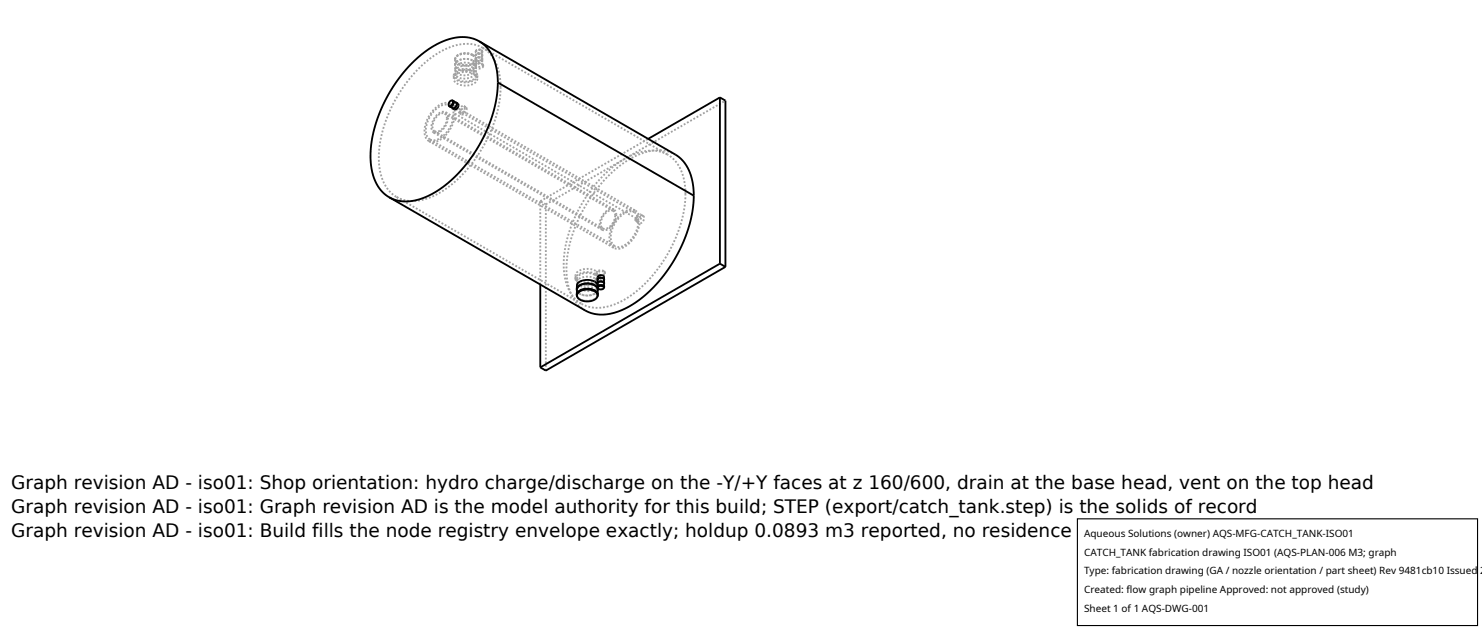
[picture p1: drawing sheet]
<svg xmlns="http://www.w3.org/2000/svg" width="212mm" height="90mm" viewBox="0 0 212 90" stroke-linecap="round" stroke-linejoin="round" font-family="sans-serif">
<g fill="none" stroke="#a0a0a0" stroke-width=".26" stroke-dasharray=".3 .3" stroke-linecap="butt">
<path d="M61.4 19.9l-.4-.4-.2-.8 .2-1 .4-1 .6-.9 .8-.6 .7-.3 .7 .2M61.4 19.9l26.4 15.3M62 18.9l-.3-.2-.1-.5 .1-.6 .2-.6 .4-.5 .5-.4 .4-.1h.4M62 18.9l24 13.9M62.1 18.7l-.3-.2v-.4l.3-1 .7-.8 .4-.1h.3M62.1 18.7l24 13.9M63.5 16.2l.3 .3v.4M63.5 16.2l24.1 13.9M63.6 16l.3 .3 .1 .5M63.6 16l24.1 13.9M63.8 16.9l-.2 .8-.4 .7-.6 .4-.5-.1M64 16.8l-.2 .9-.5 .8-.7 .5-.6-.1"/>
<path d="M64.2 15.1l.4 .5 .2 .7M64.2 15.1l26.4 15.2M64.3 14.8l.5 .6 .2 .8M64.3 14.8l26.4 15.3M64.6 14.4l-.4 .3-.1 .4M64.7 14.4h-.2l-.3 .3-.1 .3 .1 .2M64.8 16.3l-.1 .7-.3 .8-.3 .7-.6 .7-.5 .5-.6 .3h-.5l-.5-.1M64.8 10.8l.3-.5 .7-.4 1-.1 .9 .3M64.8 11.2l.3-.5 .8-.4h.9l.9 .3M64.8 10.8v.4M65 16.2l26 15M65 16.2l-.1 .8-.3 .8-.4 .8-.5 .7-.6 .5-.7 .4-.6 .1-.5-.2"/>
<path d="M65 9.3l.2-.5 .7-.3 .9-.1 .8 .3M65 8.5l.2-.5 .7-.3h.9l.8 .2M65 10.4l.1 .3 .3 .3 1 .2 1.1-.3 .3-.3 .2-.3M65 9.9l.1 .4 .3 .2 1 .3 1-.3 .4-.4 .2-.3M65 9.9v-.6M65 8.5l.3-.5 .6-.3h.9l.7 .2M65 8.4l.3-.5 .6-.3h.9l.7 .2M65 8.4v.1M65 9.3l.3-.5 .6-.3 .9-.1 .7 .3M65 10.8l.3-.5 .6-.3h.9l.7 .2M65 9.3v-.8M65 10.8v-.4"/>
<path d="M65.1 14.6l-.4 .3-.1 .5M65.2 14.7h-.3l-.2 .2-.1 .3 .1 .2M65.4 14.8h-.2l-.3 .3-.1 .3 .2 .2M65.7 16.2l-.2-.3 .2-.4 .3-.3 .3-.1M65.7 16.2l.2 .1M65.9 16.3h.2l.3-.1 .3-.6M66.3 15.1l.1 .3M66.3 15.1l.2 .2M66.4 15.4l-.3 .6-.2 .2h-.2M66.5 15.3h-.3l-.3 .4-.1 .4 .1 .2M66.7 15.6l-.2-.3M67.5 8.7l.4 .3 .1 .3"/>
<path d="M67.5 7.9l.3 .3 .2 .3M67.5 7.8l.3 .3 .2 .3M67.5 10.2l.4 .3 .1 .3M67.5 9.2l-.7-.2h-.9l-.6 .4-.3 .5M67.5 9.6l-.8-.2-.8 .1-.7 .3-.2 .6M67.6 8.7l.3 .3 .1 .3M67.6 7.9l.3 .3 .1 .3M67.7 10.1l.3 .3 .2 .4M67.7 10.6l.3 .3 .2 .3M67.8 9.2l.1-.2h.3l.6 .1M67.8 9.4l.1-.2 .3-.1 .6 .1M67.8 9.2v.2"/>
<path d="M67.9 8.5l.3-.3 .6 .1M67.9 7.9l.3-.2h.6M67.9 7.4l.1-.2 .2-.1 .6 .1M68 9.3l-.2 .3-.3 .3-1 .2-1-.2-.3-.3-.2-.3M68 10.8l-.2 .3-.3 .3-1 .2-1-.2-.3-.3-.2-.3M68 9.3v-.8M68 10.8v-.5M68 8.5l-.2 .4-.3 .2-1 .3-1-.3-.4-.2-.1-.4M68 8.4l-.1 .3-.4 .3-.9 .3-.7-.1-.4-.2-.4-.2-.1-.4M68 8.4v.1M68 8.8l.1 .1 .3 .1h.3l.2-.2M68 8.8l-.1-.3"/>
<path d="M68 9.8l-.1-.3-.4-.3M68 9.8v-.5M68 8.5l.3-.3 .4 .1M68 7.9l.2-.2h.5M68 7.4l.2-.2h.5M68 7.3l.2-.2h.5M68 8.5l-.1-.6M68 7.9l-.1-.5M68 7.3v.1M68 10.3l-.1-.4-.4-.3M68 9.3l-.1 .3-.4 .3-.9 .2-1.1-.2-.4-.3-.1-.3M68 8.5l-.1 .4-.4 .2-1 .3-1-.2-.4-.3-.1-.4"/>
<path d="M68.2 10.8l-.1 .3-.4 .4-.5 .2-.7 .1-.7-.1-.5-.2-.4-.3-.1-.4M68.2 11.2l-.2 .4-.3 .3-.6 .2-.6 .1-.7-.1-.5-.2-.4-.3-.1-.4M68.2 10.8v.4M68.7 8.3l.2 .2M68.7 7.7l.2 .2M68.7 7.2l.2 .2M68.7 7.1l.2 .2M68.7 8.7l-.5-.1-.2 .2M68.8 8.3l.1 .2M68.8 7.7l.1 .2M68.8 7.2l.1 .2M68.8 9.1l.2 .2"/>
<path d="M68.8 9.2l.2 .2M68.9 8.5l-.2 .1-.3 .1-.3-.1-.1-.1M68.9 7.9l-.2 .2-.3 .1-.3-.1-.1-.2M68.9 7.4l-.2 .2h-.2h-.4l-.1-.2M68.9 7.3l-.2 .2-.3 .1-.3-.1-.1-.2M68.9 8.5v-.6M68.9 7.9v-.5M68.9 7.3v.1M68.9 8.8l-.2-.1M68.9 8.8v-.3M68.9 8.5l-.1 .1-.4 .1h-.3l-.2-.2M68.9 7.9l-.1 .2-.3 .1-.4-.1-.2-.2"/>
<path d="M68.9 7.4l-.1 .2-.4 .1-.3-.1-.2-.2M68.9 6.8l-1.3-.5h-1.5l-1.7 .4-1.5 .7-1.8 1.2-1.6 1.5-1.6 1.9-1.3 2.1-1.1 2.1-.8 2.3-.5 2.2-.1 1.9 .2 1.8 .5 1.7 .8 1.2 1 .8M68.9 6.8l26.5 15.3M69 9.3l-.2 .2h-.4l-.4-.1-.2-.2M69 9.4l-.2 .3-.4 .1-.4-.1-.2-.3M69 9.3v.1M71.5 12.5l-.2-1.9-.5-1.6-.8-1.3-1.1-.9M56.6 28.1l1 .4 1.1 .2 1.1-.1 1.3-.3 1.2-.5 1.2-.7 1.3-1 1.3-1.3 1.2-1.3 1-1.3 .9-1.6 .8-1.6 .6-1.7 .5-1.7 .3-1.6 .1-1.5M56.6 28.1l26.5 15.3M61.3 20.1l-.5-.5-.2-.9 .2-1.1 .5-1 .7-1 .8-.6 .9-.3 .6 .1M61.3 20.1l26.4 15.3M77.2 28.7l15.4-8.9"/>
<path d="M78 29.2l-.8-.5M78 29.2l25.6-14.8M82.2 39.8l.1 .4 .3 .3 .6 .2 .6 .1 .7-.1 .6-.2 .3-.3 .2-.4M82.2 39.4l.1 .3 .3 .3 .5 .2 .7 .1h.7l.6-.2 .3-.4 .2-.3M82.2 39.8v-.4M82.4 39.8l.1 .3 .3 .3 1 .3 1.1-.3 .4-.3v-.3M82.4 39.8v.4M84.9 39.2l-.7-.2h-.9l-.6 .3-.3 .5M84.9 39.7l.3 .3 .2 .3M85.1 39.1l-.9-.2h-.9l-.8 .4-.2 .2-.1 .3M85.1 38.7l-.9-.3-.9 .1-.8 .3-.2 .2-.1 .4M85.2 39.2l.2 .2 .4 .1 .4-.1 .2-.3"/>
<path d="M85.2 38.9l.2 .3 .4 .1 .4-.1 .2-.3M85.2 39.2v-.3M85.3 39.8l-.1-.3-.3-.3M85.3 39.8l.1 .5M85.4 39.9l.1 .2 .3 .1 .3-.1 .1-.2M85.6 39.8l-.2-.3-.3-.4M85.6 39.4l-.2-.4-.3-.3M85.6 39.8v-.4M86 32.8h.6l.7-.4 .5-.9 .2-.8M86.1 32.6h.6l.5-.4 .5-.7 .2-.7M86.2 38.8h-.6l-.3 .2-.1 .2M86.2 38.7l-.6-.1-.3 .1-.1 .2"/>
<path d="M86.3 39.5l-.2 .3-.3 .1-.3-.1-.1-.2M86.4 39.1l-.2-.3M86.4 38.9l-.2-.2M86.4 39.1v-.2M87.6 30.1l-.4-.1-.4 .2-.7 .7-.3 1 .1 .4 .2 .3M87.7 35.4l-.5-.5-.2-.9 .2-1.1 .5-1.1 .6-.9 .9-.7 .9-.3 .6 .2M87.7 29.9l-.4-.1-.5 .2-.4 .4-.4 .4-.2 .6-.2 .6 .1 .5 .3 .3M87.8 35.2l-.4-.5-.2-.8 .2-1 .4-.9 .7-1 .7-.6 .7-.2 .7 .1M87.9 30.8l-.1-.4-.2-.3M88 30.7l-.1-.5-.2-.3M90.6 30.3l.4 .4 .2 .7M90.7 30.1l.4 .4 .2 .6"/>
<path d="M90.8 31.5l.4 .2M90.8 31.2v.2M90.8 31.2l.4 .2M90.8 31.5v-.3M90.8 31.4v.1M91 31.7l.3 .2M91 30.9v.3M91 30.9l.3 .2M91 30.9l.2-.3h.3M91 31.2v.5M91.2 31.7l-.2 .8-.2 .7-.9 1.2-.5 .5-.6 .3-.5 .1-.5-.1M91.2 31.4v.3"/>
<path d="M91.3 31.1l.3-.3h.3M91.3 31.9l-.4 1.5-.5 .7-.5 .6-.6 .5-.6 .3h-.6l-.4-.1M91.5 30.6l.1 .3-.1 .4-.3 .3-.2 .1M91.9 30.8l.1 .3-.1 .4-.3 .3-.3 .1M91.9 30.8l-.4-.2M95.4 22.1l-1.4-.5-1.5-.1-1.7 .4-1.6 .8-1.8 1.3-1.6 1.4-1.3 1.7-1.4 2.1-1.2 2.2-.7 2.1-.5 2.2-.2 2 .2 1.9 .5 1.6 .7 1.3 1.2 .9M97.9 27.7l-.2-1.8-.4-1.6-.8-1.3-1.1-.9M77.2 40.6v-11.9M78 52.9v-23.7M82.4 40.2l.3-.4 .7-.2 .9-.1 .6 .2M82.4 41.5l.5 .5 .9 .2 1-.2 .4-.2 .2-.3M82.4 42.1l.1 .3 .3 .3 1 .3 .6-.1 .5-.2 .3-.2 .1-.4"/>
<path d="M82.4 41.3l.1 .3 .3 .3 1 .3 .6-.1 .5-.2 .4-.3v-.3M82.4 42.4l.5 .4 .9 .2 .9-.2 .6-.4M83.1 43.4l1 .4 1 .2 1.1-.1 1.2-.3 1.3-.6 1.3-.7 1.3-1 1.2-1.2 1.2-1.3 1.1-1.5 .8-1.5 .8-1.6 .6-1.6 .5-1.7 .3-1.6 .1-1.6M83.6 44.3l-1.1-.9-.9-1.3-.5-1.6-.2-1.9 .2-2.2 .5-2.4 .8-2.2 1.2-2.3 1.4-2.2 1.5-1.8 1.7-1.6 1.7-1.2 1.9-.9 1.7-.3h1.5l1.4 .6M85.3 40.7l.1 .1M85.4 40.8l-.1 .3-.3 .3-1 .2-1.1-.3-.4-.3-.1-.3M85.4 40l.4 .2 .5-.2M85.4 40.6l.4 .1 .5-.1M85.4 40.8v.3M85.4 40.4l.1 .2 .3 .1 .3-.1 .1-.2M85.4 41l.1 .2h.3h.3l.1-.2M85.4 41.1l.4 .2 .4-.2"/>
<path d="M85.4 40.3l-.1 .4-.3 .2-.9 .2-1.2-.3-.4-.3-.1-.3"/>
</g>
<g fill="none" stroke="#000" stroke-width=".26">
<path d="M64.1 15.1l.1 .1M64.6 14.4h.1M64.6 14.4l.2 .2-.1 .3-.3 .3-.2-.1M64.6 14.4l.1 .2-.1 .3-.2 .2h-.2M64.6 14.4h-.3l-.2 .2v.4l.1 .1M64.6 15.4l.1 .1M64.7 14.4l.5 .3-.1 .5-.3 .3-.6-.3M64.7 14.4l.1 .2-.1 .3-.2 .3h-.3M65.1 14.6h.1M65.2 14.6l.3 .3-.1 .4-.3 .3-.4-.1M65.2 14.6l.1 .3-.1 .3-.3 .2-.2 .1M68.4 5.9l28.4 16.4 1 1 .7 1.3 .4 1.6 .2 1.7"/>
<path d="M68.4 5.9l1.1 .9 .9 1.4 .5 1.7 .2 1.9M68.4 5.9l-1.3-.5-1.6-.1-1.8 .4-1.7 .8-1.8 1.3-1.7 1.6-1.5 1.8-1.4 2.1-1.1 2.2-.9 2.4-.5 2.1-.2 2.1 .2 2 .5 1.7 .8 1.4 1.2 1M71.1 11.8l-.1 1.6-.3 1.6-.5 1.7-.6 1.7-.8 1.7-1 1.6-1 1.5-1.4 1.6-1.3 1.2-1.2 1-1.4 .8-1.3 .6-1.3 .3-1.2 .1-1.1-.2-1-.4M71.1 11.8l28 16.1M102.8 13.9l.8 .5v23.7M102.8 13.9v23.7M102.8 13.9l-10.2 5.9M85.3 39.9l.1-.4 .5-.2 .3 .1 .1 .5M85.3 39.9l.1-.2 .4-.1 .3 .1 .2 .2M85.3 39.9l.1 .1M86.3 39.9v.1M99.1 27.9l-.3 2.8-.9 3-1.3 2.9-1.8 2.7-2 2.3-2.3 1.8-1.1 .6-1.2 .5-1.1 .3-1.1 .1-1.3-.1-1.1-.4-28-16.2"/>
<path d="M102.8 37.6l.8 .5M102.8 37.6l-25.6 14.9M103.6 38.1l-25.6 14.8-.8-.4M77.2 40.6v11.9M82.4 41.3l.1-.3 .3-.3 1-.2 1.1 .2 .4 .3 .1 .3M82.4 41.3v.2M82.4 42.1v-.9l.2-.3 .5-.3 .7-.1 .8 .1 .5 .3 .2 .3 .1 .9M82.4 42.1l.1-.3 .3-.3 1-.3 1.1 .3 .4 .2 .1 .4M82.4 42.1v.3M82.4 42.2l.1-.4 .3-.3 .4-.2h.6h.7l.4 .2 .4 .3v.4M82.4 42.2l.1-.3 .3-.3 1-.3 .6 .1 .5 .2 .4 .3v.3M82.4 42.2l.1 .3 .3 .3 1 .2 1.1-.2 .3-.3 .1-.3"/>
<path d="M85.3 40.4l.1-.5 .4-.2 .4 .1 .1 .6M85.3 40.4l.2-.1 .3-.1h.3l.2 .2M85.3 40.4l.1 .2M85.3 41l.1-.6 .4-.2 .4 .2 .1 .6M85.3 41l.2-.2 .3-.1 .3 .1 .2 .2M85.3 41l.1 .1M85.3 40.7l-.2-.3-.5-.3-.5-.1h-.7l-.5 .2-.4 .2-.1 .9M85.4 41.1v-.3l.4-.1 .3 .1 .1 .3M85.4 41.1l.1-.2 .3-.1 .3 .1 .1 .2M85.4 41.1l.1 .2h.3h.3l.1-.2M85.4 41.1v.2M85.4 41.3v.2"/>
<path d="M85.4 42.1l-.1 .3M86.3 40.4v.2M86.3 41l-.1 .1"/>
</g>
<path d="M153.9 74.1h57.1v15.2h-57.1z" fill="#fff" stroke="#000" stroke-width=".16"/>
<g font-size="2.6">
<text x="1.6" y="69.8">Graph revision AD - iso01: Shop orientation: hydro charge/discharge on the -Y/+Y faces at z 160/600, drain at the base head, vent on the top head</text>
<text x="1.6" y="73.3">Graph revision AD - iso01: Graph revision AD is the model authority for this build; STEP (export/catch_tank.step) is the solids of record</text>
<text x="1.6" y="76.7">Graph revision AD - iso01: Build fills the node registry envelope exactly; holdup 0.0893 m3 reported, no residence derived (A-VES)</text>
</g>
<g font-size="1.4">
<text x="154.8" y="76.6">Aqueous Solutions (owner) AQS-MFG-CATCH_TANK-ISO01</text>
<text x="154.8" y="79.3">CATCH_TANK fabrication drawing ISO01 (AQS-PLAN-006 M3; graph</text>
<text x="154.8" y="82">Type: fabrication drawing (GA / nozzle orientation / part sheet) Rev 9481cb10 Issued 2</text>
<text x="154.8" y="84.7">Created: flow graph pipeline Approved: not approved (study)</text>
<text x="154.8" y="87.4">Sheet 1 of 1 AQS-DWG-001</text>
</g>
</svg>
